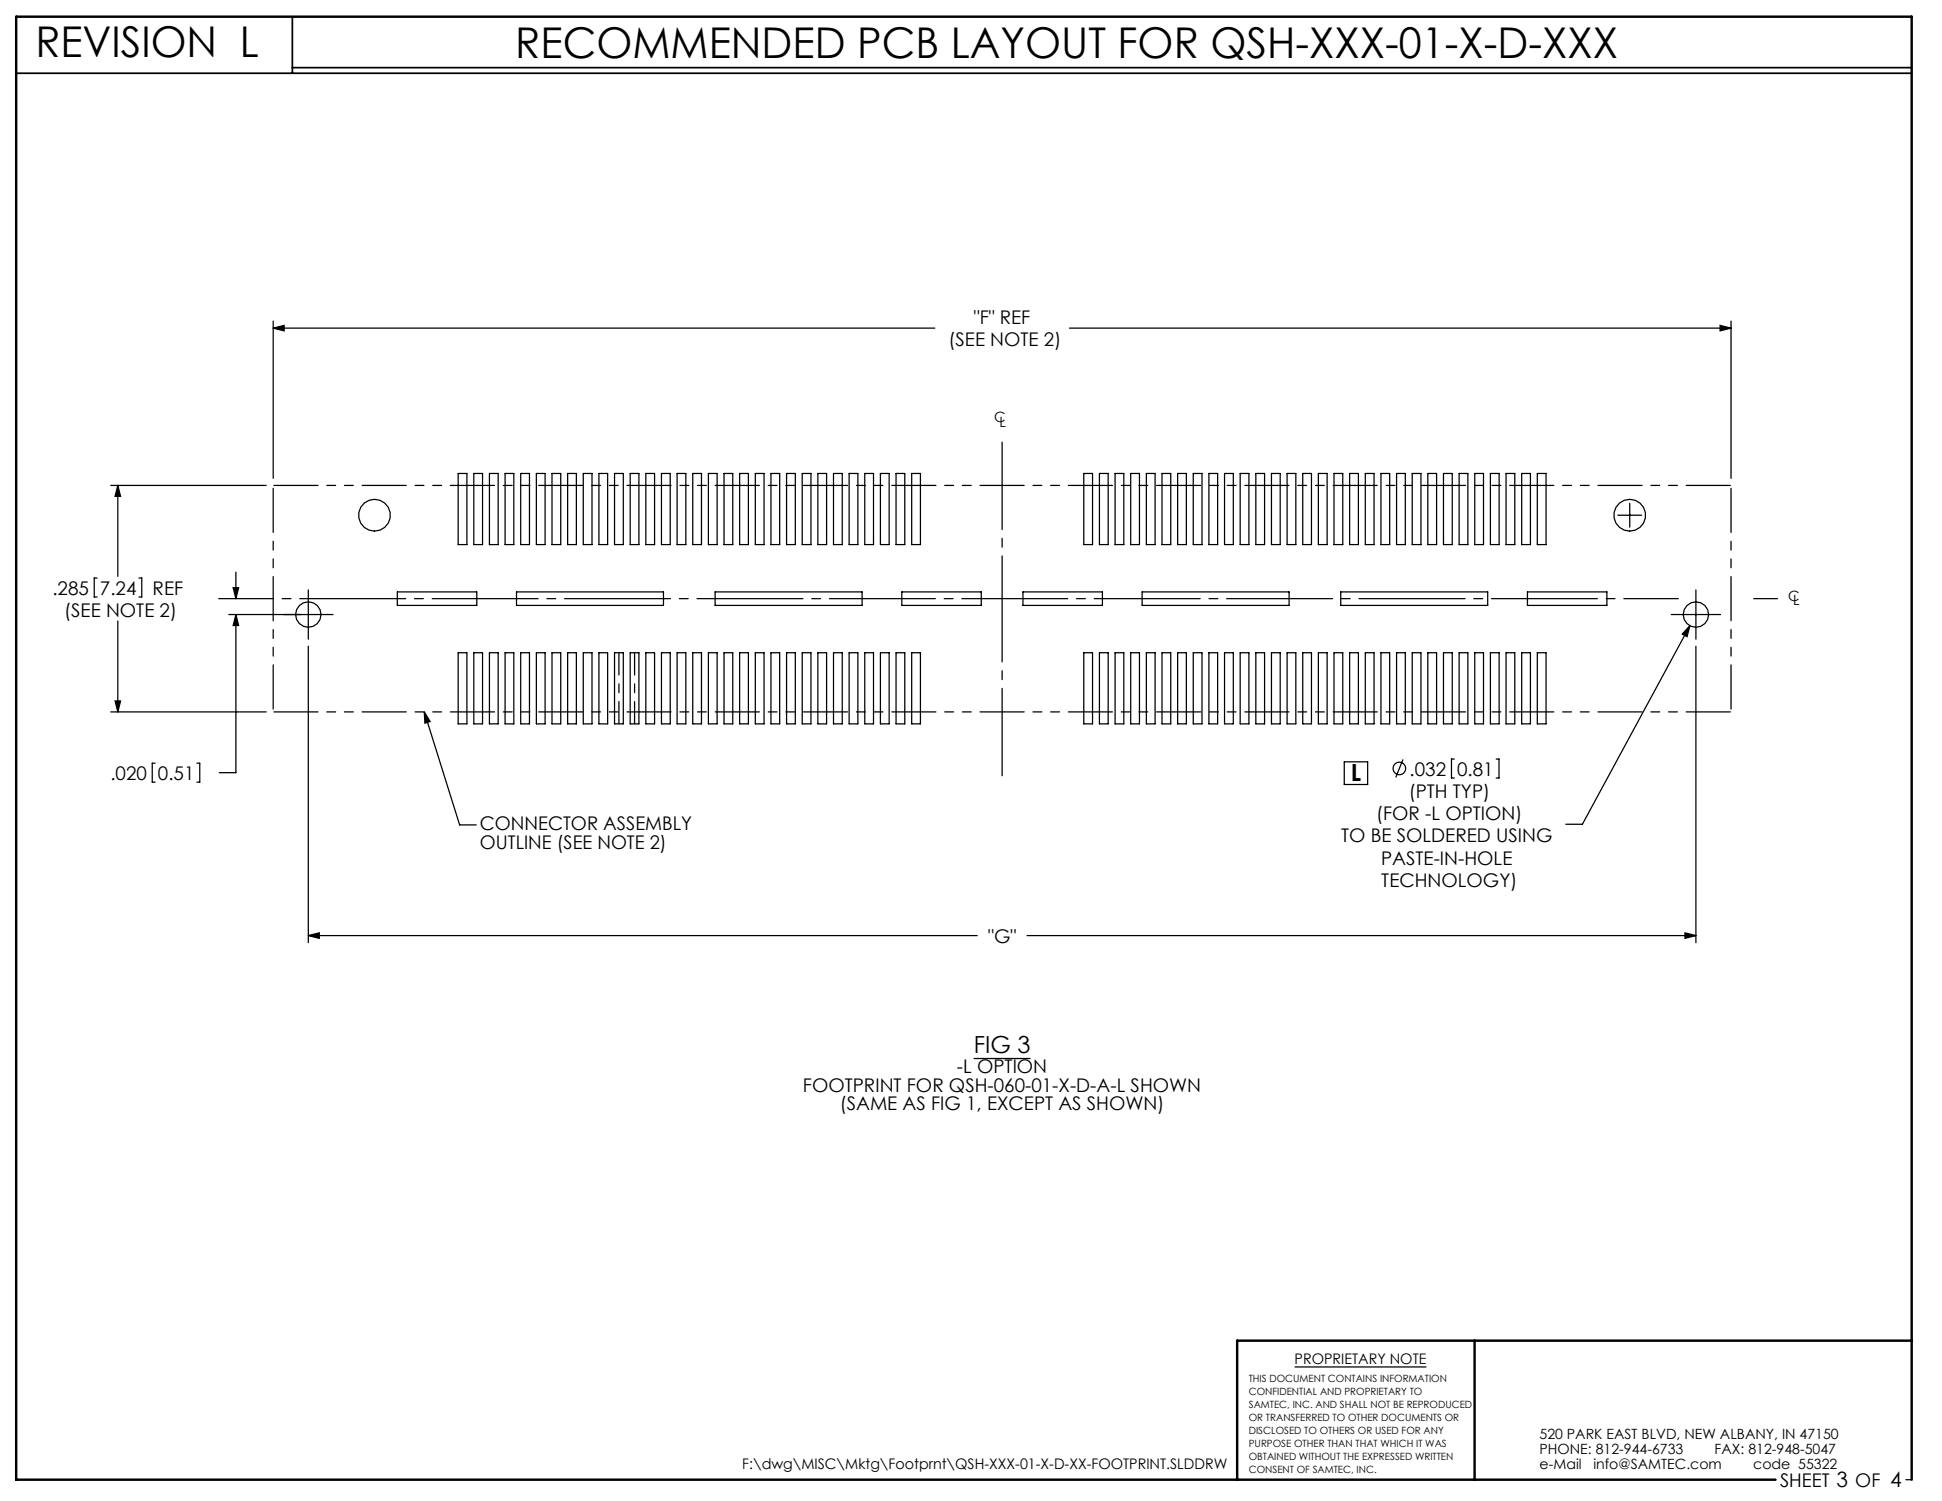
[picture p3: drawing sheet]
<svg xmlns="http://www.w3.org/2000/svg" width="279mm" height="216mm" viewBox="0 0 279 216" stroke-linecap="round" stroke-linejoin="round" font-family="sans-serif">
<g fill="none" stroke="#000" stroke-width=".18">
<path d="M39.3 46.2v22.6M39.3 47.2h95.2M39.3 47.2l1.6-.4v.8zM153.9 47.2h95.1M247.5 46.8l1.5 .4-1.5 .4zM249 46.2v22.6M15.9 69.8h22.4M17 69.8v13.1M17 69.8l.3 1.6h-.7zM65.9 68.1h1.3v10.2h-1.3zM68.2 68.1h1.2v10.2h-1.2zM70.4 68.1h1.3v10.2h-1.3z"/>
<path d="M72.7 68.1h1.2v10.2h-1.2zM74.9 68.1h1.3v10.2h-1.3zM77.2 68.1h1.2v10.2h-1.2zM79.4 68.1h1.3v10.2h-1.3zM81.7 68.1h1.2v10.2h-1.2zM83.9 68.1h1.3v10.2h-1.3zM86.2 68.1h1.2v10.2h-1.2zM88.4 68.1h1.3v10.2h-1.3zM90.7 68.1h1.2v10.2h-1.2zM92.9 68.1h1.3v10.2h-1.3zM95.2 68.1h1.2v10.2h-1.2zM97.4 68.1h1.3v10.2h-1.3z"/>
<path d="M99.7 68.1h1.2v10.2h-1.2zM101.9 68.1h1.3v10.2h-1.3zM104.2 68.1h1.2v10.2h-1.2zM106.4 68.1h1.3v10.2h-1.3zM108.7 68.1h1.2v10.2h-1.2zM110.9 68.1h1.3v10.2h-1.3zM113.2 68.1h1.2v10.2h-1.2zM115.4 68.1h1.3v10.2h-1.3zM117.7 68.1h1.2v10.2h-1.2zM119.9 68.1h1.3v10.2h-1.3zM122.2 68.1h1.2v10.2h-1.2zM124.4 68.1h1.3v10.2h-1.3z"/>
<path d="M126.7 68.1h1.2v10.2h-1.2zM128.9 68.1h1.3v10.2h-1.3zM131.2 68.1h1.2v10.2h-1.2zM155.9 68.1h1.3v10.2h-1.3zM158.2 68.1h1.2v10.2h-1.2zM160.4 68.1h1.3v10.2h-1.3zM162.7 68.1h1.2v10.2h-1.2zM164.9 68.1h1.3v10.2h-1.3zM167.2 68.1h1.2v10.2h-1.2zM169.4 68.1h1.3v10.2h-1.3zM171.7 68.1h1.2v10.2h-1.2zM173.9 68.1h1.3v10.2h-1.3z"/>
<path d="M176.2 68.1h1.2v10.2h-1.2zM178.4 68.1h1.3v10.2h-1.3zM180.7 68.1h1.2v10.2h-1.2zM182.9 68.1h1.3v10.2h-1.3zM185.2 68.1h1.2v10.2h-1.2zM187.4 68.1h1.3v10.2h-1.3zM189.7 68.1h1.2v10.2h-1.2zM191.9 68.1h1.3v10.2h-1.3zM194.2 68.1h1.2v10.2h-1.2zM196.4 68.1h1.3v10.2h-1.3zM198.7 68.1h1.2v10.2h-1.2zM200.9 68.1h1.3v10.2h-1.3z"/>
<path d="M203.2 68.1h1.2v10.2h-1.2zM205.4 68.1h1.3v10.2h-1.3zM207.7 68.1h1.2v10.2h-1.2zM209.9 68.1h1.3v10.2h-1.3zM212.2 68.1h1.2v10.2h-1.2zM214.4 68.1h1.3v10.2h-1.3zM216.7 68.1h1.2v10.2h-1.2zM218.9 68.1h1.3v10.2h-1.3zM221.2 68.1h1.2v10.2h-1.2zM232.8 74.1h3.4M234.5 72.4v3.4M14 83.1h-.4v2.8h.4"/>
<path d="M17 89.3v13.1M20 83.1h.4v2.8h-.4M32.9 88.4h15M33.5 84.5h.8l-.4 1.6zM33.9 88.4v22.7h-2.3M33.9 82.3v3.8M33.9 88.4l.4 1.6h-.8zM44.4 93v42.6M44.4 84.9v7M57.2 85.1h11.4v2h-11.4zM65.9 93.9h1.3v10.2h-1.3zM68.2 93.9h1.2v10.2h-1.2z"/>
<path d="M70.4 93.9h1.3v10.2h-1.3zM72.7 93.9h1.2v10.2h-1.2zM74.3 85.1h21.2v2h-21.2zM74.9 93.9h1.3v10.2h-1.3zM77.2 93.9h1.2v10.2h-1.2zM79.4 93.9h1.3v10.2h-1.3zM81.7 93.9h1.2v10.2h-1.2zM83.9 93.9h1.3v10.2h-1.3zM86.2 93.9h1.2v10.2h-1.2zM88.4 93.9h1.3v10.2h-1.3zM90.7 93.9h1.2v10.2h-1.2zM92.9 93.9h1.3v10.2h-1.3z"/>
<path d="M95.2 93.9h1.2v10.2h-1.2zM97.4 93.9h1.3v10.2h-1.3zM99.7 93.9h1.2v10.2h-1.2zM101.9 93.9h1.3v10.2h-1.3zM102.9 85.1h21.1v2h-21.1zM104.2 93.9h1.2v10.2h-1.2zM106.4 93.9h1.3v10.2h-1.3zM108.7 93.9h1.2v10.2h-1.2zM110.9 93.9h1.3v10.2h-1.3zM113.2 93.9h1.2v10.2h-1.2zM115.4 93.9h1.3v10.2h-1.3zM117.7 93.9h1.2v10.2h-1.2z"/>
<path d="M119.9 93.9h1.3v10.2h-1.3zM122.2 93.9h1.2v10.2h-1.2zM124.4 93.9h1.3v10.2h-1.3zM126.7 93.9h1.2v10.2h-1.2zM128.9 93.9h1.3v10.2h-1.3zM129.7 85.1h11.5v2h-11.5zM131.2 93.9h1.2v10.2h-1.2zM147.2 85.1h11.4v2h-11.4zM155.9 93.9h1.3v10.2h-1.3zM158.2 93.9h1.2v10.2h-1.2zM160.4 93.9h1.3v10.2h-1.3zM162.7 93.9h1.2v10.2h-1.2z"/>
<path d="M164.3 85.1h21.2v2h-21.2zM164.9 93.9h1.3v10.2h-1.3zM167.2 93.9h1.2v10.2h-1.2zM169.4 93.9h1.3v10.2h-1.3zM171.7 93.9h1.2v10.2h-1.2zM173.9 93.9h1.3v10.2h-1.3zM176.2 93.9h1.2v10.2h-1.2zM178.4 93.9h1.3v10.2h-1.3zM180.7 93.9h1.2v10.2h-1.2zM182.9 93.9h1.3v10.2h-1.3zM185.2 93.9h1.2v10.2h-1.2zM187.4 93.9h1.3v10.2h-1.3z"/>
<path d="M189.7 93.9h1.2v10.2h-1.2zM191.9 93.9h1.3v10.2h-1.3zM192.9 85.1h21.1v2h-21.1zM194.2 93.9h1.2v10.2h-1.2zM196.4 93.9h1.3v10.2h-1.3zM198.7 93.9h1.2v10.2h-1.2zM200.9 93.9h1.3v10.2h-1.3zM203.2 93.9h1.2v10.2h-1.2zM205.4 93.9h1.3v10.2h-1.3zM207.7 93.9h1.2v10.2h-1.2zM209.9 93.9h1.3v10.2h-1.3zM212.2 93.9h1.2v10.2h-1.2z"/>
<path d="M214.4 93.9h1.3v10.2h-1.3zM216.7 93.9h1.2v10.2h-1.2zM218.9 93.9h1.3v10.2h-1.3zM219.8 85.1h11.4v2h-11.4zM221.2 93.9h1.2v10.2h-1.2zM240.5 88.4h7M243.1 90l-.4 1.6-.7-.4zM243.1 90l-15.4 28.6h-2.4M244 93v42.6M244 84.9v7M15.9 102.4h22.4M16.6 100.8h.7l-.3 1.6z"/>
<path d="M22.3 109.8h-.4v2.7h.4M28.3 109.8h.4v2.7h-.4M61 102.4l5.1 16.3h2.4M61 102.4l.9 1.4-.8 .2zM193.4 109.6h3.4v3.2h-3.4zM201.8 109.2l-1 2.6M209.2 109.2h-.4v2.7h.4M215.3 109.2h.4v2.7h-.4M44.4 134.6l1.5-.4v.8zM44.4 134.6h96.2M147.8 134.6h96.2M242.4 134.2l1.6 .4-1.6 .4z"/>
<path d="M140.1 152.3h8.2M186.3 196.6h18.9M274.2 212.8h.8"/>
<circle cx="53.9" cy="74.1" r="2.29"/>
<circle cx="234.5" cy="74.1" r="2.29"/>
<circle cx="44.4" cy="88.4" r="1.83"/>
<circle cx="244" cy="88.4" r="1.83"/>
<circle cx="201.3" cy="110.5" r=".9"/>
</g>
<path d="M2.3 10.5h272.7M42.1 2.4v8.1M42.1 9.7h232.9" fill="none" stroke="#000" stroke-width=".25"/>
<path d="M212.2 192.8v20M275 192.8h-97v20M255.5 212.8h-253.2v-210.4h272.7v210.4" fill="none" stroke="#000" stroke-width=".35"/>
<path d="M89 93.9v10.2M91.3 93.9v10.2" fill="none" stroke="#000" stroke-width=".18" stroke-dasharray="15.2 1.3 1.3 1.3" stroke-dashoffset="12"/>
<path d="M31.5 86.1h210" fill="none" stroke="#000" stroke-width=".18" stroke-dasharray="15.2 1.3 1.3 1.3" stroke-dashoffset="7.4"/>
<path d="M144.2 111.6v-48" fill="none" stroke="#000" stroke-width=".18" stroke-dasharray="15.2 1.3 1.3 1.3" stroke-dashoffset="2.7"/>
<path d="M252.3 86.1h3.4" fill="none" stroke="#000" stroke-width=".18" stroke-dasharray="15.2 1.3 1.3 1.3"/>
<path d="M39.3 69.8h209.7M39.3 102.4h209.7" fill="none" stroke="#000" stroke-width=".18" stroke-dasharray="6.3 1.3 1.3 1.3 1.3 1.3" stroke-dashoffset="-.1"/>
<path d="M39.3 69.8v32.6M249 69.8v32.6" fill="none" stroke="#000" stroke-width=".18" stroke-dasharray="6.3 1.3 1.3 1.3 1.3 1.3" stroke-dashoffset="-.4"/>
<g fill="#000">
<path d="M61 102.4l.9 1.4-.8 .2z"/>
<path d="M33.9 88.4l.4 1.6h-.8zM33.5 84.5h.8l-.4 1.6zM39.3 47.2l1.6-.4v.8zM247.5 46.8l1.5 .4-1.5 .4zM17 69.8l.3 1.6h-.7zM16.6 100.8h.7l-.3 1.6z"/>
<path d="M44.4 134.6l1.5-.4v.8zM242.4 134.2l1.6 .4-1.6 .4zM243.1 90l-1.1 1.2 .7 .4z"/>
</g>
<g font-size="6.1">
<text x="5.1" y="8.2">REVISION L</text>
<text x="74.1" y="8.3">RECOMMENDED PCB LAYOUT FOR QSH-XXX-01-X-D-XXX</text>
</g>
<g font-size="3.4">
<text x="194.4" y="112.4">L</text>
<text x="140.1" y="151.5">FIG 3</text>
</g>
<g font-size="2.7">
<text x="140.1" y="46.6">&quot;F&quot; REF</text>
<text x="136.5" y="49.8">(SEE NOTE 2)</text>
<text x="7.5" y="85.5">.285</text>
<text x="9.2" y="88.7">(SEE NOTE 2)</text>
<text x="14.4" y="85.5">7.24</text>
<text x="22" y="85.5">REF</text>
<text x="15.9" y="112.2">.020</text>
<text x="22.7" y="112.2">0.51</text>
<text x="202.8" y="111.6">.032</text>
<text x="209.6" y="111.6">0.81</text>
<text x="69" y="119.4">CONNECTOR ASSEMBLY</text>
<text x="198" y="118">(FOR -L OPTION)</text>
<text x="202.7" y="114.8">(PTH TYP)</text>
<text x="69" y="122.1">OUTLINE (SEE NOTE 2)</text>
<text x="192.9" y="121.2">TO BE SOLDERED USING</text>
<text x="198.7" y="124.4">PASTE-IN-HOLE</text>
<text x="198.7" y="127.6">TECHNOLOGY)</text>
<text x="142.2" y="135.6">&quot;G&quot;</text>
<text x="137.7" y="154.3">-L OPTION</text>
<text x="115.5" y="157">FOOTPRINT FOR QSH-060-01-X-D-A-L SHOWN</text>
<text x="120.8" y="159.7">(SAME AS FIG 1, EXCEPT AS SHOWN)</text>
<text x="256.1" y="213.9">SHEET 3 OF 4</text>
</g>
<g font-size="2.1">
<text x="186.3" y="196.2">PROPRIETARY NOTE</text>
<text x="106.8" y="211.3">F:\dwg\MISC\Mktg\Footprnt\QSH-XXX-01-X-D-XX-FOOTPRINT.SLDDRW</text>
</g>
<g font-size="2">
<text x="143.1" y="60.8">C</text>
<text x="143.8" y="61.3">L</text>
<text x="257.3" y="86.4">C</text>
<text x="258" y="87">L</text>
<text x="221.5" y="207">520 PARK EAST BLVD, NEW ALBANY, IN 47150</text>
<text x="221.5" y="209.2">PHONE: 812-944-6733</text>
<text x="246.7" y="209.2">FAX: 812-948-5047</text>
<text x="221.5" y="211.3">e-Mail</text>
<text x="229.3" y="211.3">info@SAMTEC.com</text>
<text x="252.2" y="211.3">code 55322</text>
</g>
<g font-size="1.4">
<text x="179.7" y="198.8">THIS DOCUMENT CONTAINS INFORMATION</text>
<text x="179.7" y="200.6">CONFIDENTIAL AND PROPRIETARY TO</text>
<text x="179.7" y="202.5">SAMTEC, INC. AND SHALL NOT BE REPRODUCED</text>
<text x="179.7" y="204.4">OR TRANSFERRED TO OTHER DOCUMENTS OR</text>
<text x="179.7" y="206.2">DISCLOSED TO OTHERS OR USED FOR ANY</text>
<text x="179.7" y="208.1">PURPOSE OTHER THAN THAT WHICH IT WAS</text>
<text x="179.7" y="210">OBTAINED WITHOUT THE EXPRESSED WRITTEN</text>
<text x="179.7" y="211.8">CONSENT OF SAMTEC, INC.</text>
</g>
</svg>
